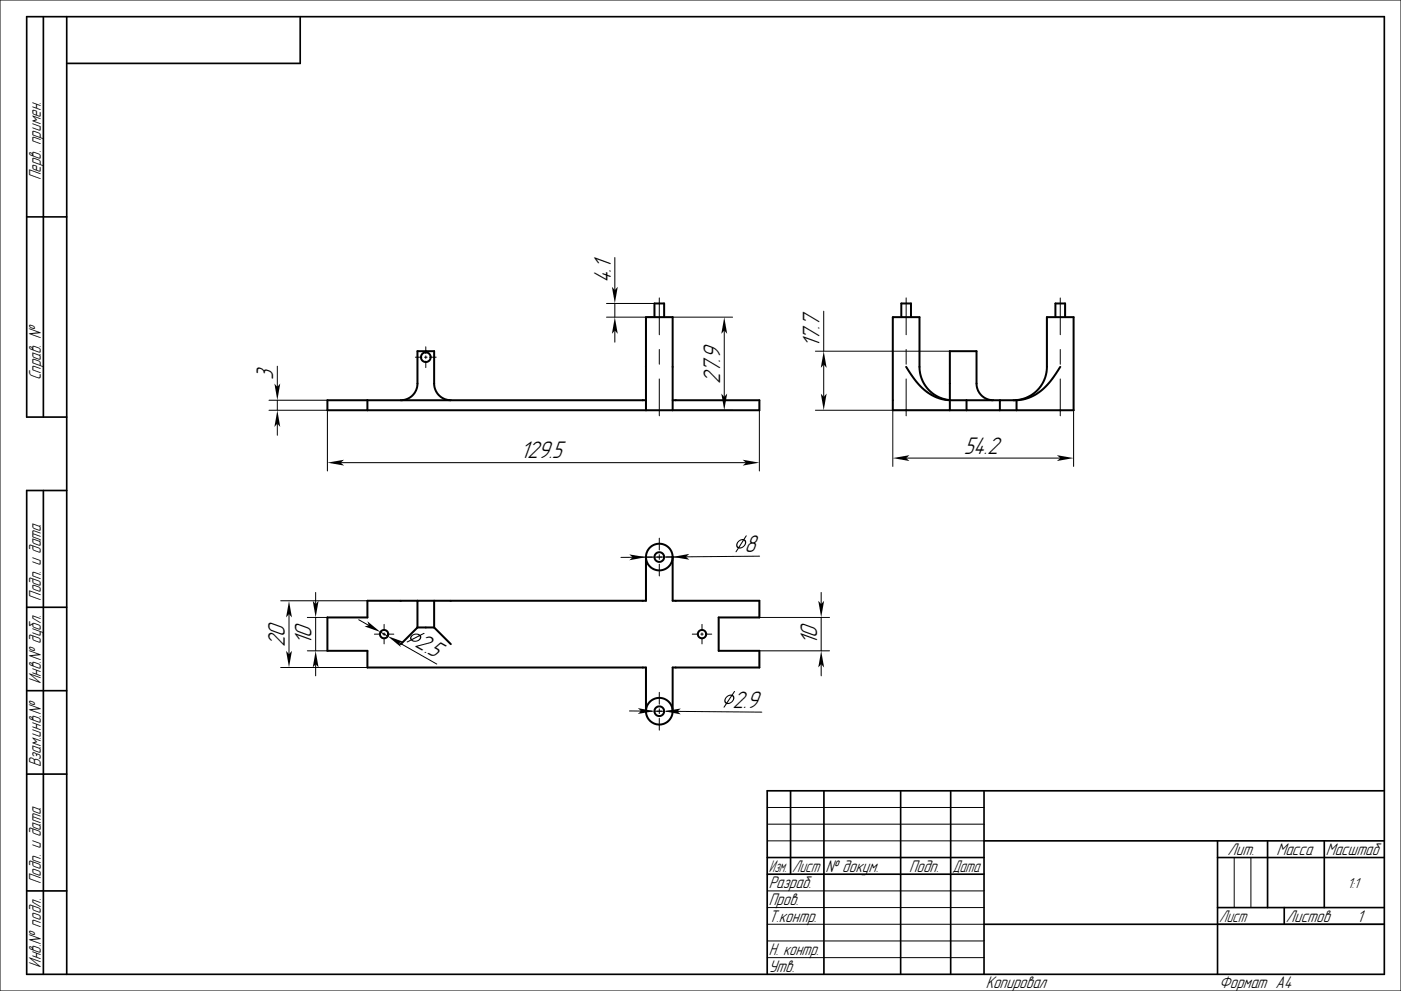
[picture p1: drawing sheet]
<svg xmlns="http://www.w3.org/2000/svg" width="420mm" height="297mm" viewBox="0 0 420 297" stroke-linecap="round" stroke-linejoin="round" font-family="sans-serif">
<g fill="none" stroke="#000" stroke-width=".3">
<path d="M0 0h420v297h-420zM184.3 77.2v9.8M181.8 95.1h14.4M181.8 91h14.4M184.3 91v4.1M184.3 99.1v3.5M197.6 89.3v11M201.7 95.1h17.9M217.1 99.1v19.9M246.9 93.3v11.9M271.6 89.3v11M317.9 89.3v11"/>
<path d="M80.6 119.9h17.5M83.1 109.8v6.2M83.1 119.9v3M124.5 107.1h2M127.3 107.1h.7M127.7 103.9v2M127.7 106.7v.7M127.7 108.2v2M128.8 107.1h2M197.6 104.7v4.5M197.6 113.6v11M244.4 105.2h40.3"/>
<path d="M246.9 109.3v9.7M271.6 104.7v4.5M271.6 113.6v11M317.9 104.7v4.5M317.9 113.6v11M80.6 122.9h17.5v18.3M83.1 127v3.5M102.1 138.7h121.6M201.7 122.9h17.9M227.6 122.9v18.3M244.4 122.9h40.3M267.7 122.9v16.9"/>
<path d="M271.6 137.3h46.3M321.8 122.9v16.9M94.6 177.6v3.5M189.7 167l-3.5 .1M192 167h3.5M196.9 167h1.5M197.6 161.3v3.5M197.6 166.2v1.5M197.6 169.1v3.5M199.8 167h3.5M201.6 166.9l-7.9 .1M227.7 166.7l-22.1 .2"/>
<path d="M246.2 177.6v3.5M84.1 180.1h26M86.6 184.1v12M92.1 185h6M92.1 195.1h6M94.6 185v10.1M94.6 199.1v3.5M107.5 185.7l3.1 1.8M112.2 190.1h1.9M114.1 189.4l2.1 1.3M114.8 190.1h.7M115.2 187.1v1.9"/>
<path d="M115.2 189.7v.7M115.2 191.1v1.9M116.2 190.1h1.9M119.7 192.6l11.2 6.4M207.5 190.1h1.9M210.1 190.1h.7M210.5 187.1v1.9M210.5 189.7v.7M210.5 191.1v1.9M211.5 190.1h1.9M227.6 185h21.1M227.6 195.1h21.1"/>
<path d="M246.2 185v10.1M246.2 199.1v3.5M84.1 200h26M188.7 213.1h3.5M192 213.2h3.5M196.2 213.1l2.9 .1M196.9 213.2h1.5M197.6 207.5v3.5M197.6 212.4v1.5M197.6 215.3v3.5M199.8 213.2h3.5M203.1 213.2l25.3 .2"/>
<path d="M230 252h65M230 242h65M230 247h65M370 257v15M375 257v15M230 277h65M230 267h65M230 272h65M365 277h50M230 282h65M230 287h65"/>
</g>
<g fill="none" stroke="#000" stroke-width=".5">
<path d="M13 5v120M20 5v287M90 5v14h-70M8 65h12M20 125h-12v-120h407v287h-407v-145h12M13 147v145M8 182h12M8 207h12M8 232h12M237 237v25M247 237v55M270 237v55"/>
<path d="M285 237v55M295 237v55M415 237h-185v55M230 257h65M295 252h120M365 257h50M365 252v40M380 252v20M397 252v20M8 267h12M230 262h65M295 277h120"/>
<path d="M365 272h50M385 272v5"/>
</g>
<g fill="none" stroke="#000" stroke-width=".6">
<path d="M196.2 95.1v-4.1h2.9v4.1M270.2 95.1v-4.1h2.9v4.1M316.4 95.1v-4.1h2.9v4.1M110.1 119.9v3M120.1 119.9a5 5 0 0 0 5.1-4.9v-9.8h5v9.8a5 5 0 0 0 4.9 4.9M193.7 119.9h-95.6v3h129.5v-3h-25.9M271.6 110l3.3 4.6 2.8 2.8 3.4 1.8 1.9 .6 1.7 .1M284.7 119.9a10 10 0 0 1-9.1-9.9v-14.9h-7.9v27.8h54.1v-27.8h-7.9v14.9a10 10 0 0 1-10.1 9.9M284.7 119.9h20.1M289.7 119.9v3M297.7 119.9a5 5 0 0 1-4.9-4.9v-9.8h-8.1v17.7M299.8 119.9v3"/>
<path d="M304.8 119.9v3M317.9 110l-3.2 4.5-2.9 2.8-3.4 1.9-1.9 .6-1.7 .1M193.7 122.9v-27.8h8v27.8M193.7 167v13.1h-83.6v4.9h-12v10.1h12v4.9h83.6v13.2M201.7 167v13.1h25.9v4.9h-12.1v10.1h12.1v4.9h-25.9v13.2M125.2 180.1v7.9M125.2 188l-5.1 5.1M125.2 188h5M130.2 180.1v7.9M130.2 188l4.9 5.1"/>
<circle cx="127.7" cy="107" r="1.45"/>
<circle cx="197.6" cy="167" r="1.45"/>
<circle cx="197.7" cy="167" r="4"/>
<circle cx="115.2" cy="190.1" r="1.25"/>
<circle cx="210.5" cy="190.1" r="1.25"/>
<circle cx="197.6" cy="213.2" r="1.45"/>
<circle cx="197.7" cy="213.2" r="4"/>
</g>
<g fill="#000">
<path d="M183.4 86l.9 1 .9-1-.9 5z" fill-rule="evenodd"/>
<path d="M82.3 115l.8 1 .9-1-.9 4.9z" fill-rule="evenodd"/>
<path d="M184.3 95.1l.9 5-.9-1-.9 1z" fill-rule="evenodd"/>
<path d="M216.2 118l.9 1 .9-1-.9 4.9z" fill-rule="evenodd"/>
<path d="M217.1 95.1l.9 5-.9-1-.9 1z" fill-rule="evenodd"/>
<path d="M246.1 118l.8 1 .9-1-.9 4.9z" fill-rule="evenodd"/>
<path d="M246.9 105.2l.9 5.1-.9-1-.8 1z" fill-rule="evenodd"/>
<path d="M83.1 122.9l.9 5.1-.9-1-.8 1z" fill-rule="evenodd"/>
<path d="M98.1 138.7l5.1-.9-1.1 .9 1.1 .8z" fill-rule="evenodd"/>
<path d="M222.6 137.8l5 .9-5 .8 1.1-.8z" fill-rule="evenodd"/>
<path d="M267.7 137.3l5-.9-1.1 .9 1.1 .9z" fill-rule="evenodd"/>
<path d="M316.8 136.4l5 .9-5 .9 1.1-.9z" fill-rule="evenodd"/>
<path d="M188.6 166.2l5.1 .8-5 .9 1-.9z" fill-rule="evenodd"/>
<path d="M201.6 166.9l5-.9-1 .9 1.1 .8z" fill-rule="evenodd"/>
<path d="M221.2 162.2l.8-.5 .9-.1 .7-1.1h.3l-.7 1.2 .5 .7-.3 1.1-.9 .7-1 .2-.9 1.1 .6-1.2-.4-.4-.1-.5zM223 162l-1.3 2 .8-.1 .6-.6 .2-.8zM221.5 162.4l-.4 .9 .3 .6 1.3-2-.6 .1z" fill-rule="evenodd"/>
<path d="M85.8 195.1l.8 1 .9-1-.9 4.9z" fill-rule="evenodd"/>
<path d="M86.6 180.1l.9 4.9-.9-.9-.8 .9z" fill-rule="evenodd"/>
<path d="M93.8 180.1l.8 1 .9-1-.9 4.9z" fill-rule="evenodd"/>
<path d="M110.1 186.2l4 3.2-4.8-1.7 1.3-.2z" fill-rule="evenodd"/>
<path d="M116.2 190.7l4.8 1.7-1.3 .2 .5 1.3z" fill-rule="evenodd"/>
<path d="M123.3 190.5l1.1-.6h.8l.7 .3 1.1-.5 .3 .1-1.1 .7v.8l-.7 .8-1.2 .2-1-.3-1.3 .5v-.2l1.1-.6-.1-.6zM123.6 191.8l.7 .2 .9-.1 .6-.6v-.6zM123.6 190.6l-.2 .5v.4l2.2-1.1-1-.2z" fill-rule="evenodd"/>
<path d="M245.3 180.1l.9 1 .9-1-.9 4.9z" fill-rule="evenodd"/>
<path d="M94.6 195.1l.9 4.9-.9-.9-.8 .9z" fill-rule="evenodd"/>
<path d="M191.2 212.2l5 .9-5 .9 1-.9z" fill-rule="evenodd"/>
<path d="M199.1 213.2l5-.9-1 .9 1 .9z" fill-rule="evenodd"/>
<path d="M217.7 208.8l.8-.5 .9-.1 .6-1h.3l-.6 1.1 .5 .7-.4 1.1-.9 .7-1 .2-.9 1.1 .6-1.2-.4-.4-.1-.6zM219.4 208.6l-1.3 2 .8-.1 .7-.6 .2-.7zM217.9 209l-.4 .9 .3 .6 1.3-2-.6 .1z" fill-rule="evenodd"/>
<path d="M246.2 195.1l.9 4.9-.9-.9-.9 .9z" fill-rule="evenodd"/>
</g>
<g font-size="6.7">
<text x="183.1" y="85" transform="rotate(-90 183.1 85)">4.1</text>
<text x="245.7" y="104.3" transform="rotate(-90 245.7 104.3)">17.7</text>
<text x="81.9" y="113.9" transform="rotate(-90 81.9 113.9)">3</text>
<text x="215.9" y="115" transform="rotate(-90 215.9 115)">27.9</text>
<text x="156" y="137.4">129.5</text>
<text x="288.9" y="136">54.2</text>
<text x="223.2" y="165.5" transform="rotate(-1 223.2 165.5)">8</text>
<text x="85.4" y="193.9" transform="rotate(-90 85.4 193.9)">20</text>
<text x="93.4" y="193.4" transform="rotate(-90 93.4 193.4)">10</text>
<text x="124.2" y="193.7" transform="rotate(30 124.2 193.7)">2.5</text>
<text x="244.9" y="193.4" transform="rotate(-90 244.9 193.4)">10</text>
<text x="219.6" y="212.1" transform="rotate(1 219.6 212.1)">2.9</text>
</g>
<g font-size="4.7">
<text x="12.2" y="54" transform="rotate(-90 12.2 54)">Перв. примен.</text>
<text x="12.2" y="114" transform="rotate(-90 12.2 114)">Справ. №</text>
<text x="12.2" y="180" transform="rotate(-90 12.2 180)">Подп. и дата</text>
<text x="12.2" y="205" transform="rotate(-90 12.2 205)">Инв.№ дубл.</text>
<text x="12.2" y="230" transform="rotate(-90 12.2 230)">Взам.инв.№</text>
<text x="368" y="256.2">Лит.</text>
<text x="382.7" y="256.2">Масса</text>
<text x="397.5" y="256.2">Масштаб</text>
<text x="230.5" y="261.3">Изм.</text>
<text x="237.5" y="261.3">Лист</text>
<text x="247.5" y="261.3">№ докум.</text>
<text x="272.5" y="261.3">Подп.</text>
<text x="285.5" y="261.3">Дата</text>
<text x="12.2" y="265" transform="rotate(-90 12.2 265)">Подп. и дата</text>
<text x="230.5" y="266.3">Разраб.</text>
<text x="230.5" y="271.3">Пров.</text>
<text x="230.5" y="276.3">Т.контр.</text>
<text x="365.5" y="276.2">Лист</text>
<text x="385.5" y="276.2">Листов</text>
<text x="406.8" y="276.3">1</text>
<text x="230.5" y="286.3">Н. контр.</text>
<text x="12.2" y="290" transform="rotate(-90 12.2 290)">Инв.№ подл.</text>
<text x="230.5" y="291.3">Утв.</text>
<text x="295.5" y="296.3">Копировал</text>
<text x="365.5" y="296.3">Формат A4</text>
</g>
<text font-size="4" x="404" y="266">1:1</text>
</svg>
